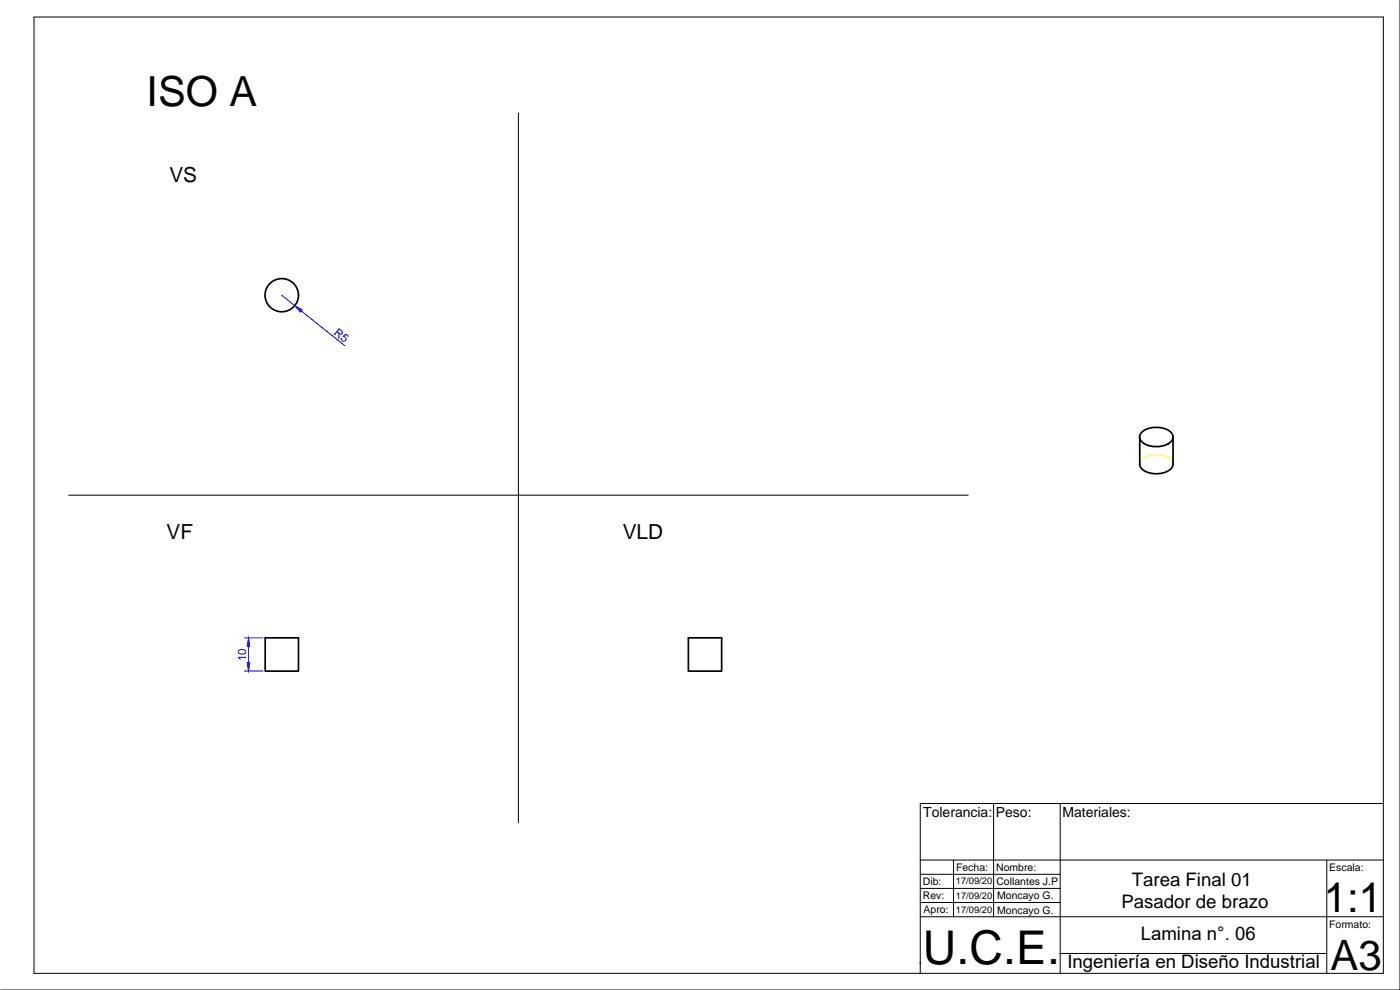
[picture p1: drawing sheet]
<svg xmlns="http://www.w3.org/2000/svg" width="420mm" height="297mm" viewBox="0 0 420 297" stroke-linecap="round" stroke-linejoin="round" font-family="sans-serif">
<!-- layer: MD_Visible -->
<g fill="none" stroke="#000" stroke-width=".51">
<path d="M342.1 131.1v8.2M342.8 129.5a7.1 7.1 0 0 1 8.9 .5 2.11 2.11 0 0 1-1.1 3.2 7.2 7.2 0 0 1-8.2-1 1.9 1.9 0 0 1 .4-2.7zM352 131.1v8.1a3.4 3.4 0 0 1-3 2.7 6.7 6.7 0 0 1-6.6-1.5l-.4-1.2M79.6 191.4h10v10h-10zM206.6 191.4h10v10h-10z"/>
<circle cx="84.6" cy="88.6" r="5"/>
</g>
<!-- layer: MD_Oculto -->
<path d="M342.1 139.3a4.1 4.1 0 0 1 4.1-2.9 6.1 6.1 0 0 1 5.5 1.9l.3 1" fill="none" stroke="#ff0" stroke-width=".34"/>
<!-- layer: 0 -->
<g fill="none" stroke="#000" stroke-width=".3">
<path d="M10.2 5.1h405v286.9h-405zM420.2 .1v296.9h-420M155.6 33.9v212.9M20.6 148.6h270M276.2 258h139M286.2 258v17.1M298.2 241.1v34M318.2 241.1v50.9M398.2 258v34M415.2 241.1h-139v50.9M276.2 275.1h139M276.2 270.8h42"/>
<path d="M276.2 266.6h42M276.2 262.3h42M276.2 289.1h.1M318.2 286.1h80"/>
</g>
<!-- layer: Cotas -->
<path d="M84.6 88.6l3.9 3.1M90.4 93.3l13.1 10.4M73.3 191.4h5.7M74.6 193.9v5M73.3 201.4h5.7" fill="none" stroke="#00d" stroke-width=".3"/>
<g fill="#00d" stroke="#00d" stroke-width=".3">
<path d="M88.5 91.7l2.2 1.2-.5 .7z"/>
<path d="M74.2 198.9h.8l-.4 2.5z"/>
<path d="M74.6 191.4l.4 2.5h-.8z"/>
</g>
<text font-size="14" x="277" y="289.2">U.C.E.</text>
<g font-size="12.6">
<text x="397.3" y="273.7">1:1</text>
<text x="399.3" y="290.9">A3</text>
</g>
<text font-size="12.5" x="44" y="31.8">ISO A</text>
<g font-size="6.2">
<text x="50.8" y="54.5">VS</text>
<text x="50" y="161.8">VF</text>
<text x="186.9" y="161.7">VLD</text>
</g>
<g font-size="5.6">
<text x="339.7" y="265.8">Tarea Final 01</text>
<text x="336.6" y="272.5">Pasador de brazo</text>
<text x="342.3" y="282">Lamina n°. 06</text>
<text x="320.3" y="290.5">Ingeniería en Diseño Industrial</text>
</g>
<g font-size="4.2">
<text x="277.1" y="245.1">Tolerancia:</text>
<text x="298.9" y="245.1">Peso:</text>
<text x="318.9" y="245.1">Materiales:</text>
</g>
<g font-size="3.5" fill="#00d">
<text x="100" y="100.1" transform="rotate(38 100 100.1)">R5</text>
<text x="73.9" y="198.4" transform="rotate(-90 73.9 198.4)">10</text>
</g>
<g font-size="3.1">
<text x="286.9" y="261.3">Fecha:</text>
<text x="299" y="261.3">Nombre:</text>
<text x="398.9" y="261.3">Escala:</text>
<text x="276.9" y="265.5">Dib:</text>
<text x="276.9" y="269.8">Rev:</text>
<text x="299" y="265.6">Collantes J.P</text>
<text x="299.3" y="269.9">Moncayo G.</text>
<text x="277.2" y="274.1">Apro:</text>
<text x="299.3" y="274.1">Moncayo G.</text>
<text x="398.9" y="278.3">Formato:</text>
</g>
<g font-size="2.8">
<text x="286.9" y="269.6">17/09/20</text>
<text x="286.9" y="265.3">17/09/20</text>
<text x="286.9" y="273.8">17/09/20</text>
</g>
</svg>
